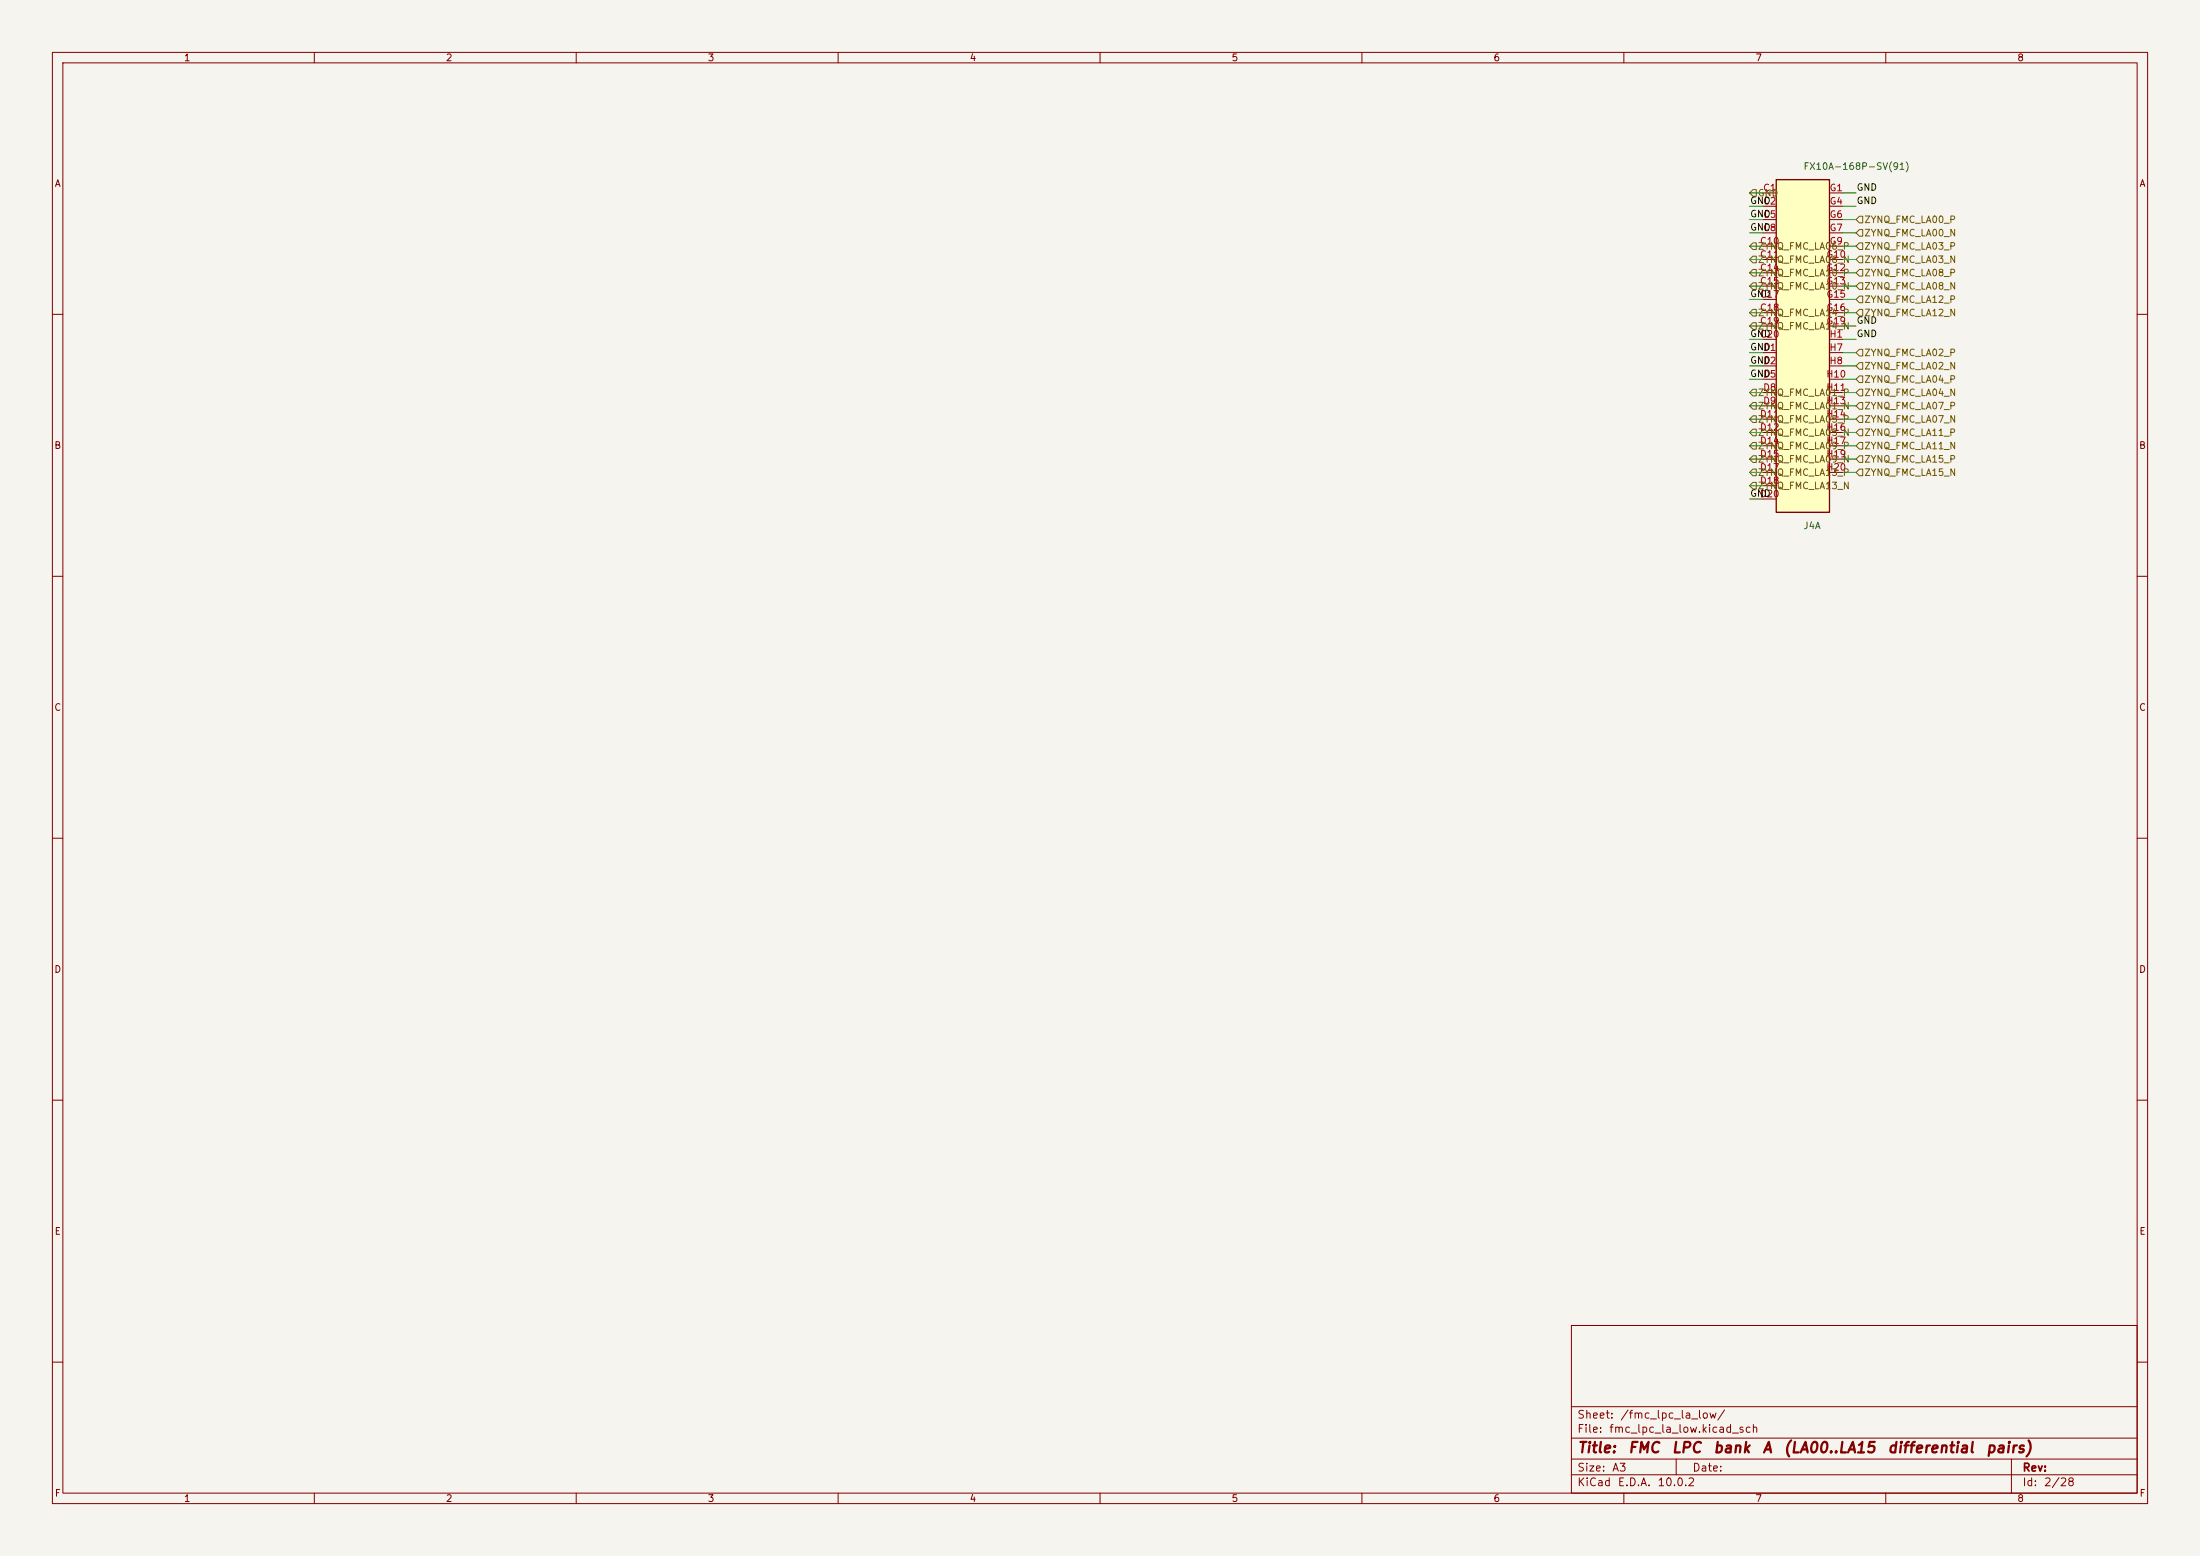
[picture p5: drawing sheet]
<svg xmlns="http://www.w3.org/2000/svg" width="420mm" height="297mm" viewBox="0 0 420 297" stroke-linecap="round" stroke-linejoin="round" font-family="sans-serif">
<path d="M0 0h420v297h-420z" fill="#f5f4ef" stroke="#f5f4ef" stroke-width=".19"/>
<g fill="none" stroke="#840000" stroke-width=".19">
<path d="M10 10h400v277h-400zM12 12h396v273h-396zM60 10v2M110 10v2M160 10v2M210 10v2M260 10v2M310 10v2M360 10v2M10 60h2M408 60h2M10 110h2"/>
<path d="M408 110h2M10 160h2M408 160h2M10 210h2M408 210h2M300 253h108v32h-108zM10 260h2M300 278.5h108M300 274.5h108M300 268.5h108M320 278.5v3M384 278.5v6.5"/>
<path d="M408 260h2M60 285v2M110 285v2M160 285v2M210 285v2M260 285v2M300 281.5h108M310 285v2M360 285v2"/>
</g>
<path d="M339.1 34.3h10.1v63.5h-10.1z" fill="#ffffc2"/>
<path d="M339.1 34.3h10.1v63.5h-10.1z" fill="none" stroke="#840000" stroke-width=".25"/>
<g fill="none" stroke="#840000" stroke-width=".19">
<path d="M336.5 36.8h2.6M336.5 39.4h2.6M349.2 36.8h2.6M349.2 39.4h2.6M336.5 41.9h2.6M336.5 44.5h2.6M336.5 47h2.6M336.5 49.5h2.6M336.5 52.1h2.6M336.5 54.6h2.6M336.5 57.2h2.6M336.5 59.7h2.6"/>
<path d="M349.2 41.9h2.6M349.2 44.5h2.6M349.2 47h2.6M349.2 49.5h2.6M349.2 52.1h2.6M349.2 54.6h2.6M349.2 57.2h2.6M349.2 59.7h2.6M336.5 62.2h2.6M336.5 64.8h2.6M336.5 67.3h2.6M336.5 69.9h2.6"/>
<path d="M336.5 72.4h2.6M336.5 74.9h2.6M336.5 77.5h2.6M349.2 62.2h2.6M349.2 64.8h2.6M349.2 67.3h2.6M349.2 69.9h2.6M349.2 72.4h2.6M349.2 74.9h2.6M349.2 77.5h2.6M336.5 80h2.6M336.5 82.6h2.6"/>
<path d="M336.5 85.1h2.6M336.5 87.6h2.6M336.5 90.2h2.6M336.5 92.7h2.6M336.5 95.3h2.6M349.2 80h2.6M349.2 82.6h2.6M349.2 85.1h2.6M349.2 87.6h2.6M349.2 90.2h2.6"/>
</g>
<g fill="none" stroke="#725600" stroke-width=".19">
<path d="M334.6 36.2h.7v1.3h-.7l-.6-.7zM334.6 54h.7v1.2h-.7l-.6-.6zM334.6 51.4h.7v1.3h-.7l-.6-.6zM334.6 48.9h.7v1.3h-.7l-.6-.7zM334.6 46.4h.7v1.2h-.7l-.6-.6zM334.6 59.1h.7v1.2h-.7l-.6-.6zM355 59.1h.6v1.2h-.6l-.7-.6zM355 56.5h.6v1.3h-.6l-.7-.6zM355 54h.6v1.2h-.6l-.7-.6zM355 51.4h.6v1.3h-.6l-.7-.6zM355 48.9h.6v1.3h-.6l-.7-.7zM355 46.4h.6v1.2h-.6l-.7-.6z"/>
<path d="M355 43.8h.6v1.3h-.6l-.7-.6zM355 41.3h.6v1.2h-.6l-.7-.6zM334.6 74.3h.7v1.3h-.7l-.6-.7zM334.6 76.8h.7v1.3h-.7l-.6-.6zM334.6 79.4h.7v1.2h-.7l-.6-.6zM334.6 61.6h.7v1.3h-.7l-.6-.7zM355 79.4h.6v1.2h-.6l-.7-.6zM355 76.8h.6v1.3h-.6l-.7-.6zM355 74.3h.6v1.3h-.6l-.7-.7zM355 71.8h.6v1.2h-.6l-.7-.6zM355 69.2h.6v1.3h-.6l-.7-.6zM355 66.7h.6v1.2h-.6l-.7-.6z"/>
<path d="M334.6 81.9h.7v1.3h-.7l-.6-.6zM334.6 84.5h.7v1.2h-.7l-.6-.6zM334.6 87h.7v1.3h-.7l-.6-.7zM334.6 89.5h.7v1.3h-.7l-.6-.6zM334.6 92.1h.7v1.2h-.7l-.6-.6zM355 87h.6v1.3h-.6l-.7-.7zM355 81.9h.6v1.3h-.6l-.7-.6zM355 84.5h.6v1.2h-.6l-.7-.6zM355 89.5h.6v1.3h-.6l-.7-.6z"/>
</g>
<g fill="none" stroke="#009600" stroke-width=".19">
<path d="M334 36.8h2.5M334 39.4h2.5M351.8 36.8h2.5M351.8 39.4h2.5M334 41.9h2.5M334 59.7h2.5M334 54.6h2.5M334 57.2h2.5M334 52.1h2.5M334 49.5h2.5M334 47h2.5M334 44.5h2.5"/>
<path d="M351.8 41.9h2.5M351.8 59.7h2.5M351.8 54.6h2.5M351.8 57.2h2.5M351.8 52.1h2.5M351.8 49.5h2.5M351.8 47h2.5M351.8 44.5h2.5M334 62.2h2.5M334 74.9h2.5M334 69.9h2.5M334 67.3h2.5"/>
<path d="M334 64.8h2.5M334 72.4h2.5M334 77.5h2.5M351.8 62.2h2.5M351.8 74.9h2.5M351.8 69.9h2.5M351.8 67.3h2.5M351.8 64.8h2.5M351.8 72.4h2.5M351.8 77.5h2.5M334 82.6h2.5M334 80h2.5"/>
<path d="M334 95.3h2.5M334 92.7h2.5M334 90.2h2.5M334 87.6h2.5M334 85.1h2.5M351.8 82.6h2.5M351.8 80h2.5M351.8 90.2h2.5M351.8 87.6h2.5M351.8 85.1h2.5"/>
</g>
<g font-size="2" fill="#840000">
<text x="301" y="277.8">Title:</text>
<text x="310.7" y="277.8">FMC</text>
<text x="319" y="277.8">LPC</text>
<text x="326.9" y="277.8">bank</text>
<text x="336.3" y="277.8">A</text>
<text x="340.3" y="277.8">(LA00..LA15</text>
<text x="360.2" y="277.8">differential</text>
<text x="379" y="277.8">pairs)</text>
</g>
<g font-size="1.5" fill="#840000">
<text x="301" y="273.8">File:</text>
<text x="301" y="271.1">Sheet:</text>
<text x="307.1" y="273.8">fmc_lpc_la_low.kicad_sch</text>
<text x="309.2" y="271.1">/fmc_lpc_la_low/</text>
<text x="301" y="281.2">Size:</text>
<text x="307.6" y="281.2">A3</text>
<text x="323" y="281.2">Date:</text>
<text x="386" y="281.2">Rev:</text>
<text x="301" y="284">KiCad</text>
<text x="308.7" y="284">E.D.A.</text>
<text x="316.3" y="284">10.0.2</text>
<text x="386" y="284">Id:</text>
<text x="390.1" y="284">2/28</text>
</g>
<g font-size="1.3" fill="#840000">
<text x="35" y="12">1</text>
<text x="85" y="12">2</text>
<text x="135" y="12">3</text>
<text x="185" y="12">4</text>
<text x="235" y="12">5</text>
<text x="285" y="12">6</text>
<text x="335" y="12">7</text>
<text x="385" y="12">8</text>
<text x="10.3" y="36">A</text>
<text x="408.3" y="36">A</text>
<text x="10.3" y="86">B</text>
<text x="408.2" y="86">B</text>
<text x="10.3" y="136">C</text>
<text x="408.2" y="136">C</text>
<text x="10.3" y="186">D</text>
<text x="408.2" y="186">D</text>
<text x="10.3" y="236">E</text>
<text x="408.3" y="236">E</text>
<text x="10.3" y="286">F</text>
<text x="35" y="287">1</text>
<text x="85" y="287">2</text>
<text x="135" y="287">3</text>
<text x="185" y="287">4</text>
<text x="235" y="287">5</text>
<text x="285" y="287">6</text>
<text x="335" y="287">7</text>
<text x="385" y="287">8</text>
<text x="408.3" y="286">F</text>
</g>
<g font-size="1.3" fill="#006464">
<text x="344.2" y="32.7">FX10A-168P-SV(91)</text>
<text x="344.2" y="101.3">J4A</text>
</g>
<g font-size="1.3" fill="#0f0f0f">
<text x="334" y="41.8">GND</text>
<text x="334" y="39.2">GND</text>
<text x="354.3" y="39.2">GND</text>
<text x="354.3" y="36.7">GND</text>
<text x="334" y="44.3">GND</text>
<text x="334" y="57">GND</text>
<text x="334" y="64.6">GND</text>
<text x="354.3" y="64.6">GND</text>
<text x="354.3" y="62.1">GND</text>
<text x="334" y="69.7">GND</text>
<text x="334" y="67.2">GND</text>
<text x="334" y="72.3">GND</text>
<text x="334" y="95.1">GND</text>
</g>
<g font-size="1.3" fill="#725600">
<text x="335.5" y="37.8">GND</text>
<text x="335.5" y="48">ZYNQ_FMC_LA06_P</text>
<text x="355.8" y="48">ZYNQ_FMC_LA03_P</text>
<text x="355.8" y="45.4">ZYNQ_FMC_LA00_N</text>
<text x="355.8" y="42.9">ZYNQ_FMC_LA00_P</text>
<text x="335.5" y="53">ZYNQ_FMC_LA10_P</text>
<text x="335.5" y="50.5">ZYNQ_FMC_LA06_N</text>
<text x="355.8" y="53">ZYNQ_FMC_LA08_P</text>
<text x="355.8" y="50.5">ZYNQ_FMC_LA03_N</text>
<text x="335.5" y="55.6">ZYNQ_FMC_LA10_N</text>
<text x="355.8" y="58.1">ZYNQ_FMC_LA12_P</text>
<text x="355.8" y="55.6">ZYNQ_FMC_LA08_N</text>
<text x="335.5" y="63.2">ZYNQ_FMC_LA14_N</text>
<text x="335.5" y="60.7">ZYNQ_FMC_LA14_P</text>
<text x="355.8" y="60.7">ZYNQ_FMC_LA12_N</text>
<text x="355.8" y="70.8">ZYNQ_FMC_LA02_N</text>
<text x="355.8" y="68.3">ZYNQ_FMC_LA02_P</text>
<text x="335.5" y="75.9">ZYNQ_FMC_LA01_P</text>
<text x="355.8" y="75.9">ZYNQ_FMC_LA04_N</text>
<text x="355.8" y="73.4">ZYNQ_FMC_LA04_P</text>
<text x="335.5" y="83.5">ZYNQ_FMC_LA05_N</text>
<text x="335.5" y="78.4">ZYNQ_FMC_LA01_N</text>
<text x="335.5" y="81">ZYNQ_FMC_LA05_P</text>
<text x="355.8" y="81">ZYNQ_FMC_LA07_N</text>
<text x="355.8" y="83.5">ZYNQ_FMC_LA11_P</text>
<text x="355.8" y="78.4">ZYNQ_FMC_LA07_P</text>
<text x="335.5" y="86.1">ZYNQ_FMC_LA09_P</text>
<text x="335.5" y="88.6">ZYNQ_FMC_LA09_N</text>
<text x="355.8" y="88.6">ZYNQ_FMC_LA15_P</text>
<text x="355.8" y="86.1">ZYNQ_FMC_LA11_N</text>
<text x="335.5" y="91.1">ZYNQ_FMC_LA13_P</text>
<text x="335.5" y="93.7">ZYNQ_FMC_LA13_N</text>
<text x="355.8" y="91.1">ZYNQ_FMC_LA15_N</text>
</g>
<g font-size="1.3" fill="#a90000">
<text x="336.5" y="36.8">C1</text>
<text x="336.5" y="39.3">C2</text>
<text x="336.5" y="41.9">C5</text>
<text x="349.2" y="36.8">G1</text>
<text x="349.2" y="39.3">G4</text>
<text x="349.2" y="41.9">G6</text>
<text x="335.9" y="47">C10</text>
<text x="336.5" y="44.4">C8</text>
<text x="349.2" y="44.4">G7</text>
<text x="349.2" y="47">G9</text>
<text x="335.9" y="49.5">C11</text>
<text x="335.9" y="52">C14</text>
<text x="348.6" y="49.5">G10</text>
<text x="348.6" y="52">G12</text>
<text x="335.9" y="54.6">C15</text>
<text x="335.9" y="57.1">C17</text>
<text x="335.9" y="59.7">C18</text>
<text x="348.6" y="54.6">G13</text>
<text x="348.6" y="57.1">G15</text>
<text x="348.6" y="59.7">G16</text>
<text x="335.9" y="62.2">C19</text>
<text x="335.9" y="64.7">C20</text>
<text x="348.6" y="62.2">G19</text>
<text x="349.1" y="64.7">H1</text>
<text x="336.5" y="67.3">D1</text>
<text x="336.5" y="69.8">D2</text>
<text x="349.1" y="67.3">H7</text>
<text x="349.1" y="69.8">H8</text>
<text x="336.5" y="72.4">D5</text>
<text x="336.5" y="74.9">D8</text>
<text x="336.5" y="77.4">D9</text>
<text x="348.5" y="72.4">H10</text>
<text x="348.5" y="74.9">H11</text>
<text x="348.5" y="77.4">H13</text>
<text x="335.9" y="80">D11</text>
<text x="335.9" y="82.5">D12</text>
<text x="348.5" y="80">H14</text>
<text x="348.5" y="82.5">H16</text>
<text x="335.9" y="85.1">D14</text>
<text x="335.9" y="87.6">D15</text>
<text x="348.5" y="85.1">H17</text>
<text x="348.5" y="87.6">H19</text>
<text x="335.9" y="90.1">D17</text>
<text x="335.9" y="92.7">D18</text>
<text x="335.9" y="95.2">D20</text>
<text x="348.5" y="90.1">H20</text>
</g>
</svg>
